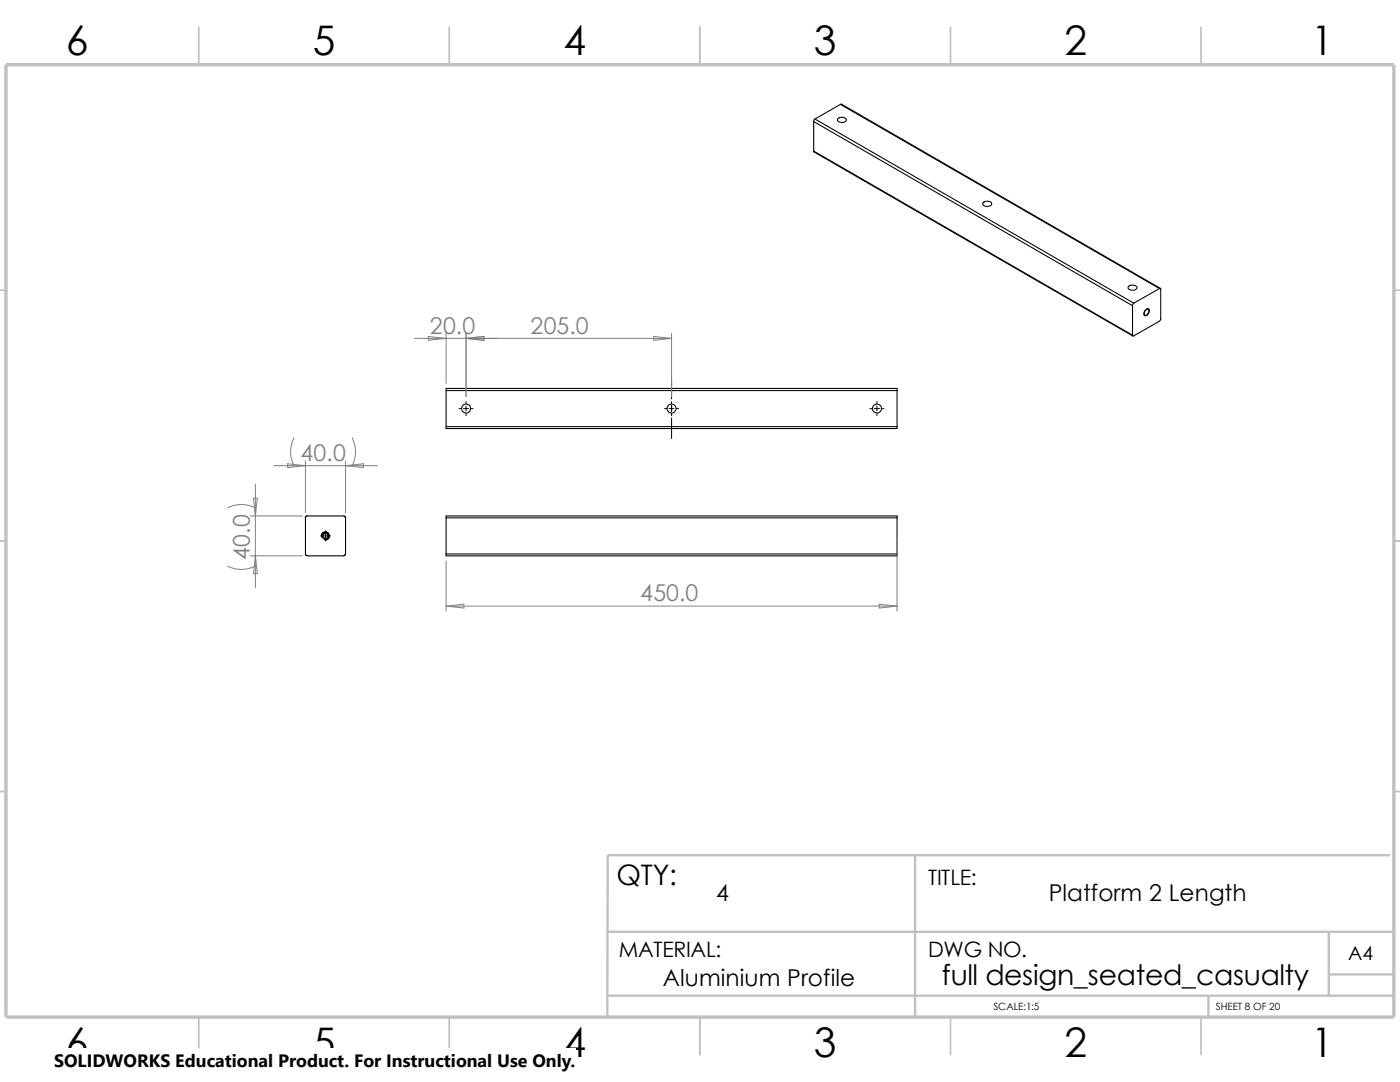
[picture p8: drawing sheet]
<svg xmlns="http://www.w3.org/2000/svg" width="279mm" height="216mm" viewBox="0 0 279 216" stroke-linecap="round" stroke-linejoin="round" font-family="sans-serif">
<g fill="none" stroke="#c0c0c0" stroke-width=".34">
<path d="M39.7 5.4v7.5M89.7 5.4v7.5M139.7 5.4v7.5M189.7 5.4v7.5M239.7 5.4v7.5M-.1 57.9h1.3M278.2 57.9h1.2M-.1 107.9h1.3M278.2 107.9h1.2M-.1 157.9h1.3M278.2 157.9h1.2M39.7 202.9v7.5"/>
<path d="M89.7 202.9v7.5M139.7 202.9v7.5M189.7 202.9v7.5M239.7 202.9v7.5"/>
</g>
<path d="M182.6 170.6v32.3M277.4 170.6h-156.1l-.1 32.3M121.2 198.7h157M121.2 185.9h156.7M241.2 198.7v4.2M265.2 194.4h13M265.2 185.9v12.8" fill="none" stroke="#c0c0c0" stroke-width=".47"/>
<path d="M1.2 12.9h277v190h-277z" fill="none" stroke="#c0c0c0" stroke-width=".68" stroke-linecap="butt"/>
<g fill="none" stroke="#000" stroke-width=".21">
<path d="M162.4 30.1v.2l63.7 36.8M162.4 24.3l63.6 36.7M162.4 30.1l63.6 36.8M162.4 24.3v5.8M162.6 23.7l63.7 36.8M162.6 23.7l-.2 .6M167.3 23.7a1.01 1.01 0 0 1 1.6 .3 1.08 1.08 0 0 1-1.8 0zM167.7 20.8h.2l63.7 36.7M167.7 20.8l63.7 36.8M167.7 20.8l-5.1 2.9M196.2 40.4a1.06 1.06 0 0 1 1.7 .3 .98 .98 0 0 1-.9 .5 .98 .98 0 0 1-.9-.6zM225.2 57.2a1.06 1.06 0 0 1 1.7 .2 1.05 1.05 0 0 1-1.8 0z"/>
<path d="M231.4 57.6l-5.1 2.9M231.4 57.6h.2v6.2l-.2 .3-5.2 3-.2-.2M89 77.9v7.2M89 77.9h90M89 77.9v-.4h90v.4M179 77.9v7.2M226 61v5.9M226.3 60.5l-.3 .5M228.7 61.8a.39 .39 0 0 1 .6 0 .39 .39 0 0 1-.1 .6l-.1 .2a.42 .42 0 0 1-.6 .3 .42 .42 0 0 1-.1-.7zM89 85.1h90M179 85.1v.4h-90v-.4M60.9 103.3l.2-.3h7.6l.3 .3-.1 7.4-.3 .2h-7.5l-.1-.2v-7.4"/>
<path d="M89 103.3h90M89 110.5h90M89 103.3v7.2M89 103.3v-.3h90v.3M179 103.3v7.2M179 110.5v.4h-90v-.4"/>
<circle cx="93" cy="81.5" r=".89"/>
<circle cx="134" cy="81.5" r=".9"/>
<circle cx="175" cy="81.5" r=".89"/>
<circle cx="65" cy="106.9" r=".49"/>
<circle cx="65" cy="106.9" r=".68"/>
</g>
<g fill="none" stroke="#000" stroke-width=".2">
<path d="M134 75.5v4.1M228.6 61.8l.5-.2a.7 .7 0 0 1 0 1.2l-.5 .2h-.2a.79 .79 0 0 1 .2-1.2zM91.6 81.5h.4M92.5 81.5h1M93 80.1v.4M93 81v1M93 82.5v.4M94 81.5h.4M132.6 81.5h.4M133.5 81.5h1M134 80.1v.4M134 80.9v1.2"/>
<path d="M134 82.5v.4M134 83.4v4.1M135 81.5h.4M173.6 81.5h.4M174.5 81.5h1M175 80.1v.4M175 81v1M175 82.5v.4M176 81.5h.4M64 106.9h2M65 105.9v2M65.6 106.5a.78 .78 0 0 0-1-.3 .78 .78 0 0 0-.4 .9 .8 .8 0 0 1 .6-1 .8 .8 0 0 1 .9 .9 .8 .8 0 0 1-.9 .7 .74 .74 0 0 0 .9-.6"/>
</g>
<g fill="none" stroke="#808080" stroke-width=".2">
<path d="M82.7 67.5h51.3M85.5 67.1l3.5 .4-3.5 .4zM89 66.5v10M93 66.5v12.6M93 67.5l3.6-.4v.8zM130.5 67.1l3.5 .4-3.5 .4zM134 66.5v12.6M50.6 99.4h.8l-.4 3.6zM51 96.6v20.7M54.6 92.9h20.7M57.4 92.5l3.6 .4-3.6 .4zM58.7 87.4a6 6 0 0 0 0 5.5"/>
<path d="M61 91.9v10.4M69 91.9v10.4M69 92.9l3.5-.4v.8zM70.3 87.4a6.4 6.4 0 0 1 0 5.5M45.4 113a6.4 6.4 0 0 0 5.6 0M45.4 101.3a6 6 0 0 1 5.6 0M50 103h10.4M50 110.9h10.4M51 110.9l.4 3.6h-.8zM89 111.9v10M179 107.3v14.6M89 120.9h90"/>
<path d="M89 120.9l3.6-.3v.7zM175.5 120.6l3.5 .3-3.5 .4z"/>
</g>
<path d="M10.8 209.2h104.1v6.7h-104.1z" fill="#fff"/>
<g font-size="8.1">
<text x="13.2" y="10.9">6</text>
<text x="62.4" y="10.9">5</text>
<text x="112.4" y="10.9">4</text>
<text x="162.4" y="10.9">3</text>
<text x="212.4" y="10.9">2</text>
<text x="261.7" y="10.9">1</text>
<text x="13.2" y="210.9">6</text>
<text x="62.4" y="210.9">5</text>
<text x="112.4" y="210.9">4</text>
<text x="162.4" y="210.9">3</text>
<text x="212.4" y="210.9">2</text>
<text x="261.7" y="210.9">1</text>
</g>
<g font-size="5.6">
<text x="123" y="176.7">QTY:</text>
<text x="188" y="196.5">full design_seated_casualty</text>
</g>
<g font-size="4.6" fill="#808080">
<text x="85.8" y="66.6">20.0</text>
<text x="105.9" y="66.6">205.0</text>
<text x="60" y="92">40.0</text>
<text x="49.9" y="111.7" transform="rotate(-90 49.9 111.7)">40.0</text>
<text x="127.8" y="120">450.0</text>
</g>
<g font-size="4.6">
<text x="142.9" y="179.8">4</text>
<text x="209.3" y="179.8">Platform 2 Length</text>
<text x="132.3" y="196.7">Aluminium Profile</text>
</g>
<g font-size="4.2">
<text x="185.2" y="176.7">TITLE:</text>
<text x="123.5" y="191">MATERIAL:</text>
<text x="185.2" y="191">DWG NO.</text>
</g>
<text font-size="3.9" x="269.1" y="191.5">A4</text>
<text font-size="3.6" x="10.8" y="213">SOLIDWORKS Educational Product. For Instructional Use Only.</text>
<g font-size="2">
<text x="198.2" y="201.6">SCALE:1:5</text>
<text x="242.7" y="201.6">SHEET 8 OF 20</text>
</g>
</svg>
